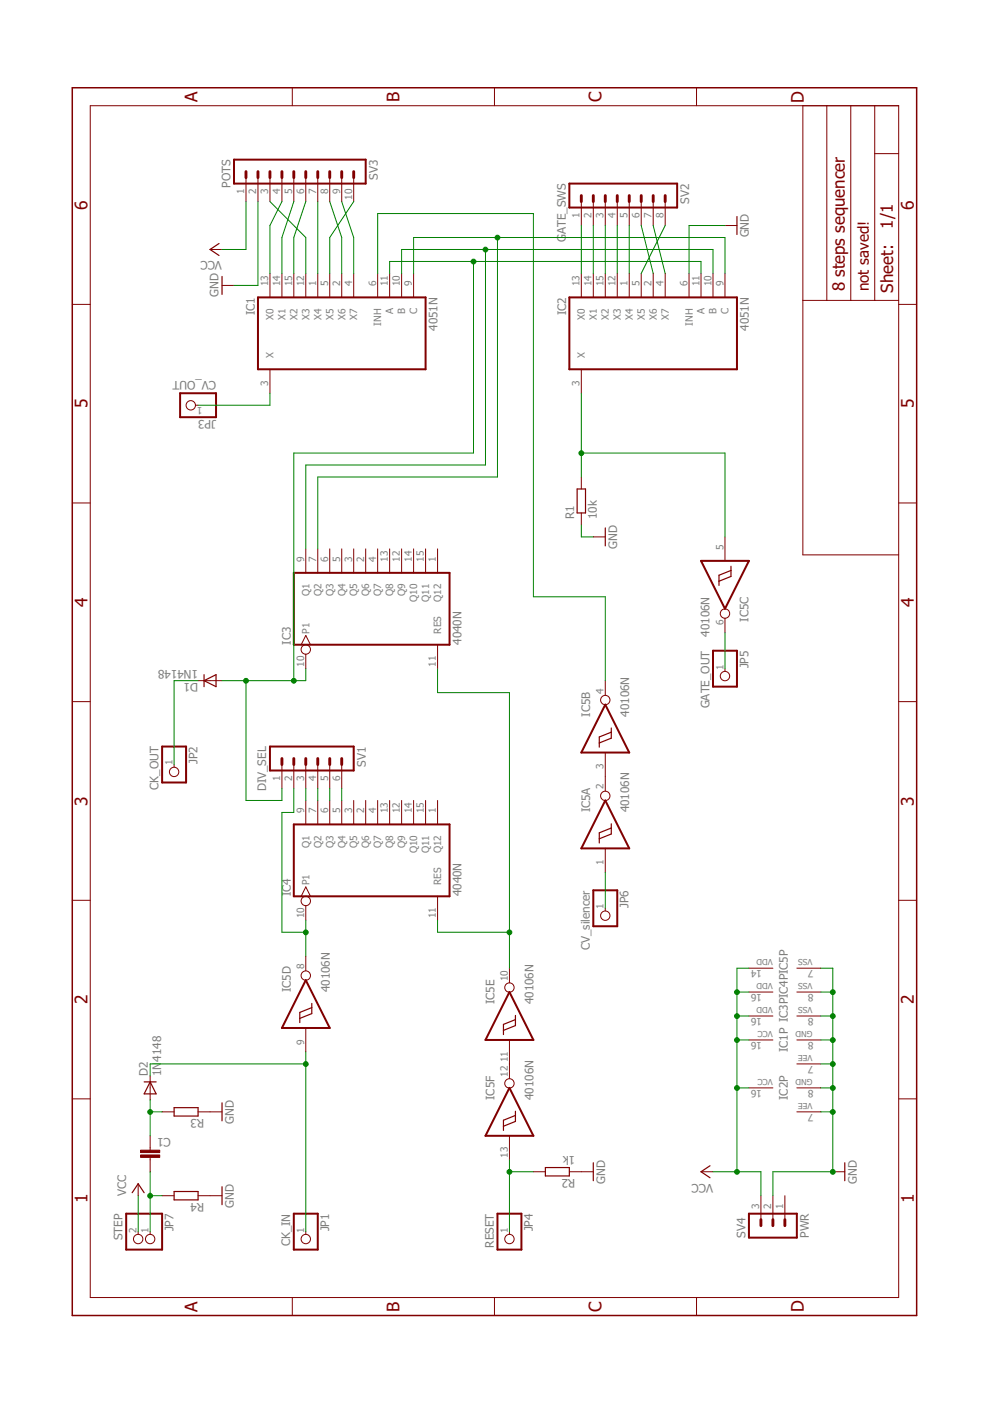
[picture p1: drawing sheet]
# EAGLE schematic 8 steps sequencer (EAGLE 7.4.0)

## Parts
C1  C-EU025-030X050  [C025-030X050]
D1  1N4148  DIODE-D-2.5  [D-2.5]
D2  1N4148  DIODE-D-2.5  [D-2.5]
IC1  4051N  [DIL16]
IC2  4051N  [DIL16]
IC3  4040N  [DIL16]
IC4  4040N  [DIL16]
IC5  40106N  [DIL14]
JP1  CK_IN  PINHD-1X1  [1X01]
JP2  CK_OUT  PINHD-1X1  [1X01]
JP3  CV_OUT  PINHD-1X1  [1X01]
JP4  RESET  PINHD-1X1  [1X01]
JP5  GATE_OUT  PINHD-1X1  [1X01]
JP6  CV_silencer  PINHD-1X1  [1X01]
JP7  STEP  PINHD-1X2  [1X02]
R1  10k  R-EU_0204/2V  [0204V]
R2  1k  R-EU_0204/2V  [0204V]
R3  R-EU_0204/2V  [0204V]
R4  R-EU_0204/2V  [0204V]
SV1  DIV_SEL  MA06-1  [MA06-1]
SV2  GATE_SWS  MA08-1  [MA08-1]
SV3  POTS  MA10-1  [MA10-1]
SV4  PWR  MA03-1  [MA03-1]

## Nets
GND: IC1.7(VEE) IC1.8(GND) IC2.6(INH) IC2.7(VEE) IC2.8(GND) IC3.8(VSS) IC4.8(VSS) IC5.7(P:VSS) R1.1 R2.1 R3.1 R4.1 SV3.2 SV4.2
N$1: D2.C IC5.9(D:I) JP1.1
N$2: IC4.10(P1) IC5.8(D:O) SV1.2
N$3: IC4.9(Q1) SV1.3
N$4: IC4.7(Q2) SV1.4
N$5: IC4.6(Q3) SV1.5
N$6: IC4.5(Q4) SV1.6
N$7: IC2.13(X0) SV2.1
N$8: D1.A IC1.11(A) IC2.11(A) IC3.10(P1) SV1.1
N$9: IC1.10(B) IC2.10(B) IC3.9(Q1)
N$10: IC1.9(C) IC2.9(C) IC3.7(Q2)
N$11: IC2.14(X1) SV2.2
N$12: IC2.15(X2) SV2.3
N$13: IC2.12(X3) SV2.4
N$14: IC2.1(X4) SV2.5
N$15: IC2.5(X5) SV2.8
N$16: IC2.2(X6) SV2.6
N$17: IC2.4(X7) SV2.7
N$18: IC1.1(X4) SV3.7
N$19: IC1.2(X6) SV3.8
N$20: IC1.4(X7) SV3.9
N$21: IC1.5(X5) SV3.10
N$22: IC1.15(X2) SV3.6
N$23: IC1.14(X1) SV3.5
N$24: IC1.13(X0) SV3.4
N$25: IC1.12(X3) SV3.3
N$26: IC1.3(X) JP3.1
N$27: IC5.11(E:I) IC5.12(F:O)
N$28: IC5.13(F:I) JP4.1 R2.2
N$29: IC2.3(X) IC5.5(C:I) R1.2
N$30: D1.C JP2.1
N$32: IC5.2(A:O) IC5.3(B:I)
N$33: IC5.6(C:O) JP5.1
N$34: IC5.1(A:I) JP6.1
N$35: IC1.6(INH) IC5.4(B:O)
N$36: C1.2 JP7.1 R4.2
N$38: C1.1 D2.A R3.2
N$39: IC3.11(RES) IC4.11(RES) IC5.10(E:O)
VCC: IC1.16(VCC) IC2.16(VCC) IC3.16(VDD) IC4.16(VDD) IC5.14(P:VDD) JP7.2 SV3.1 SV4.3
Unconnected: IC3.1(Q12) IC3.2(Q6) IC3.3(Q5) IC3.4(Q7) IC3.5(Q4) IC3.6(Q3) IC3.12(Q9) IC3.13(Q8) IC3.14(Q10) IC3.15(Q11) IC4.1(Q12) IC4.2(Q6) IC4.3(Q5) IC4.4(Q7) IC4.12(Q9) IC4.13(Q8) IC4.14(Q10) IC4.15(Q11) SV4.1
